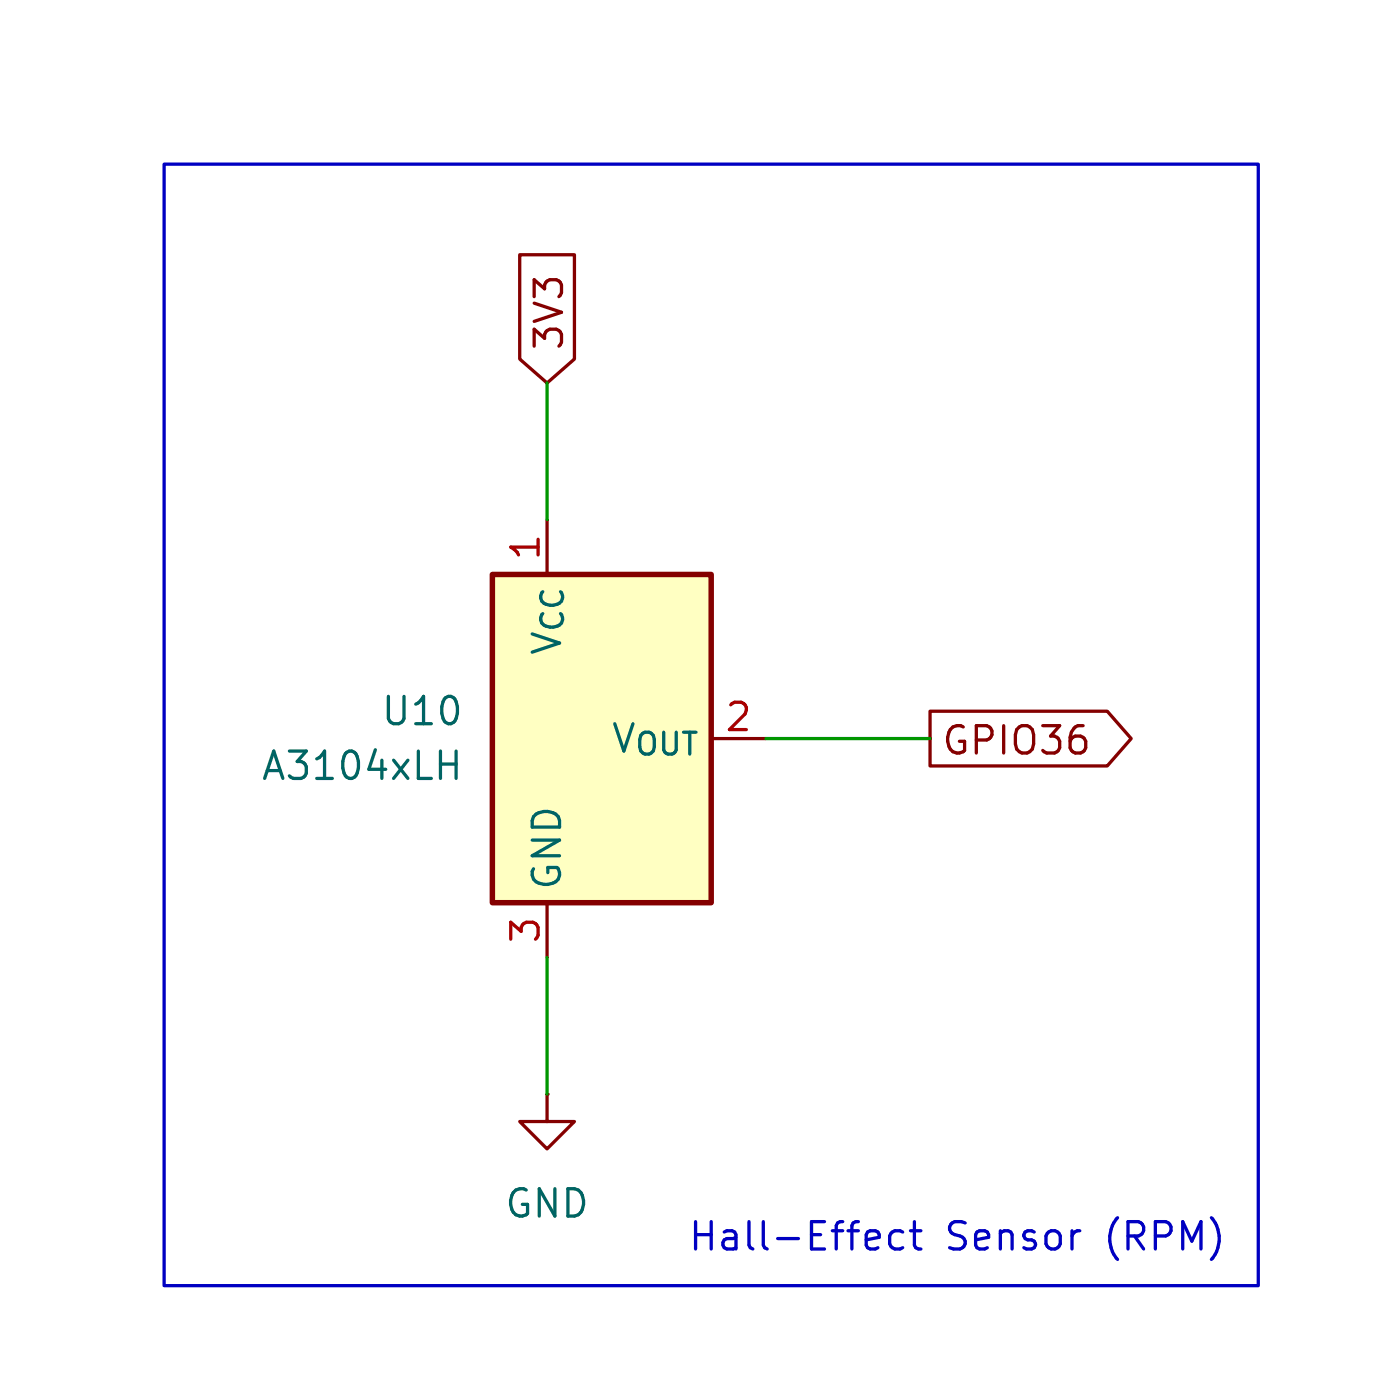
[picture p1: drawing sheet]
(kicad_sch
 (version 20250114)
 (generator "eeschema")
 (generator_version "9.0")
 (paper "User" 65 65)
 (lib_symbols
  (symbol "Sensor_Magnetic:A1104xLH" (exclude_from_sim no) (in_bom yes) (on_board yes)
   (property "Reference" "U" (at 0 11.43 0) (effects (font (size 1.27 1.27)) (justify left)))
   (property "Value" "A1104xLH" (at 0 8.89 0) (effects (font (size 1.27 1.27)) (justify left)))
   (property "Footprint" "Package_TO_SOT_SMD:SOT-23W" (at 0 -17.272 0) (effects (font (size 1.27 1.27)
    (italic yes)) (hide yes)))
   (property "Datasheet" "https://www.allegromicro.com/-/media/files/datasheets/a110x-datasheet.ashx" (at 0 -12.7 0) (effects (font (size 1.27 1.27)) (hide yes)))
   (property "Description" "Hall effect switch, unipolar (south-polarity), Bop=70-350G, Brp=50-330G, 3.8-24V supply, SOT-23W" (at 0 -14.986 0) (effects (font (size 1.27 1.27)) (hide yes)))
   (symbol "A1104xLH_0_1"
    (rectangle (start -5.08 7.62) (end 5.08 -7.62) (stroke (width 0.254) (type default)) (fill (type background))))
   (symbol "A1104xLH_1_1"
    (pin power_in line (at -2.54 10.16 270) (length 2.54) (name "V_{CC}" (effects (font (size 1.27 1.27)))) (number "1" (effects (font (size 1.27 1.27)))))
    (pin power_in line (at -2.54 -10.16 90) (length 2.54) (name "GND" (effects (font (size 1.27 1.27)))) (number "3" (effects (font (size 1.27 1.27)))))
    (pin open_collector line (at 7.62 0 180) (length 2.54) (name "V_{OUT}" (effects (font (size 1.27 1.27)))) (number "2" (effects (font (size 1.27 1.27))))))
   (embedded_fonts no))
  (symbol "power:GND"
   (power)
   (pin_numbers (hide yes))
   (pin_names
    (offset 0) (hide yes)) (exclude_from_sim no) (in_bom yes) (on_board yes)
   (property "Reference" "#PWR" (at 0 -6.35 0) (effects (font (size 1.27 1.27)) (hide yes)))
   (property "Value" "GND" (at 0 -3.81 0) (effects (font (size 1.27 1.27))))
   (property "Footprint" "" (at 0 0 0) (effects (font (size 1.27 1.27)) (hide yes)))
   (property "Datasheet" "" (at 0 0 0) (effects (font (size 1.27 1.27)) (hide yes)))
   (property "Description" "Power symbol creates a global label with name \"GND\" , ground" (at 0 0 0) (effects (font (size 1.27 1.27)) (hide yes)))
   (symbol "GND_0_1"
    (polyline (pts (xy 0 0) (xy 0 -1.27) (xy 1.27 -1.27) (xy 0 -2.54) (xy -1.27 -1.27) (xy 0 -1.27)) (stroke (width 0) (type default)) (fill (type none))))
   (symbol "GND_1_1"
    (pin power_in line (at 0 0 270) (length 0) (name "~" (effects (font (size 1.27 1.27)))) (number "1" (effects (font (size 1.27 1.27))))))
   (embedded_fonts no)))
 (rectangle
  (start 7.62 7.62)
  (end 58.42 59.69)
  (stroke (width 0) (type default))
  (fill (type none)))
 (text "Hall-Effect Sensor (RPM)"
  (exclude_from_sim no)
  (at 44.45 57.658 0)
  (effects (font (size 1.27 1.27))))
 (wire
  (pts (xy 25.4 17.78) (xy 25.4 24.13))
  (stroke (width 0) (type default)))
 (wire
  (pts (xy 35.56 34.29) (xy 43.18 34.29))
  (stroke (width 0) (type default)))
 (wire
  (pts (xy 25.4 44.45) (xy 25.4 50.8))
  (stroke (width 0) (type default)))
 (global_label "GPIO36"
  (shape output)
  (at 43.18 34.29 0)
  (fields_autoplaced yes)
  (effects (font (size 1.27 1.27)) (justify left))
  (property "Intersheetrefs" "${INTERSHEET_REFS}" (at 53.0595 34.29 0) (effects (font (size 1.27 1.27)) (justify left) (hide yes))))
 (global_label "3V3"
  (shape input)
  (at 25.4 17.78 90)
  (fields_autoplaced yes)
  (effects (font (size 1.27 1.27)) (justify left))
  (property "Intersheetrefs" "${INTERSHEET_REFS}" (at 25.4 11.2872 90) (effects (font (size 1.27 1.27)) (justify left) (hide yes))))
 (symbol
  (lib_id "power:GND")
  (at 25.4 50.8 0)
  (unit 1)
  (exclude_from_sim no)
  (in_bom yes)
  (on_board yes)
  (dnp no)
  (fields_autoplaced yes)
  (property "Reference" "#PWR022" (at 25.4 57.15 0) (effects (font (size 1.27 1.27)) (hide yes)))
  (property "Value" "GND" (at 25.4 55.88 0) (effects (font (size 1.27 1.27))))
  (property "Footprint" "" (at 25.4 50.8 0) (effects (font (size 1.27 1.27)) (hide yes)))
  (property "Datasheet" "" (at 25.4 50.8 0) (effects (font (size 1.27 1.27)) (hide yes)))
  (property "Description" "Power symbol creates a global label with name \"GND\" , ground" (at 25.4 50.8 0) (effects (font (size 1.27 1.27)) (hide yes)))
  (pin "1"))
 (symbol
  (lib_id "Sensor_Magnetic:A1104xLH")
  (at 27.94 34.29 0)
  (unit 1)
  (exclude_from_sim no)
  (in_bom yes)
  (on_board yes)
  (dnp no)
  (fields_autoplaced yes)
  (property "Reference" "U10" (at 21.59 33.0199 0) (effects (font (size 1.27 1.27)) (justify right)))
  (property "Value" "A3104xLH" (at 21.59 35.5599 0) (effects (font (size 1.27 1.27)) (justify right)))
  (property "Footprint" "Package_TO_SOT_SMD:SOT-23W" (at 27.94 51.562 0) (effects (font (size 1.27 1.27)
    (italic yes)) (hide yes)))
  (property "Datasheet" "https://www.allegromicro.com/-/media/files/datasheets/a110x-datasheet.ashx" (at 27.94 46.99 0) (effects (font (size 1.27 1.27)) (hide yes)))
  (property "Description" "Hall effect switch, unipolar (south-polarity), Bop=70-350G, Brp=50-330G, 3.8-24V supply, SOT-23W" (at 27.94 49.276 0) (effects (font (size 1.27 1.27)) (hide yes)))
  (pin "3")
  (pin "2")
  (pin "1")))
